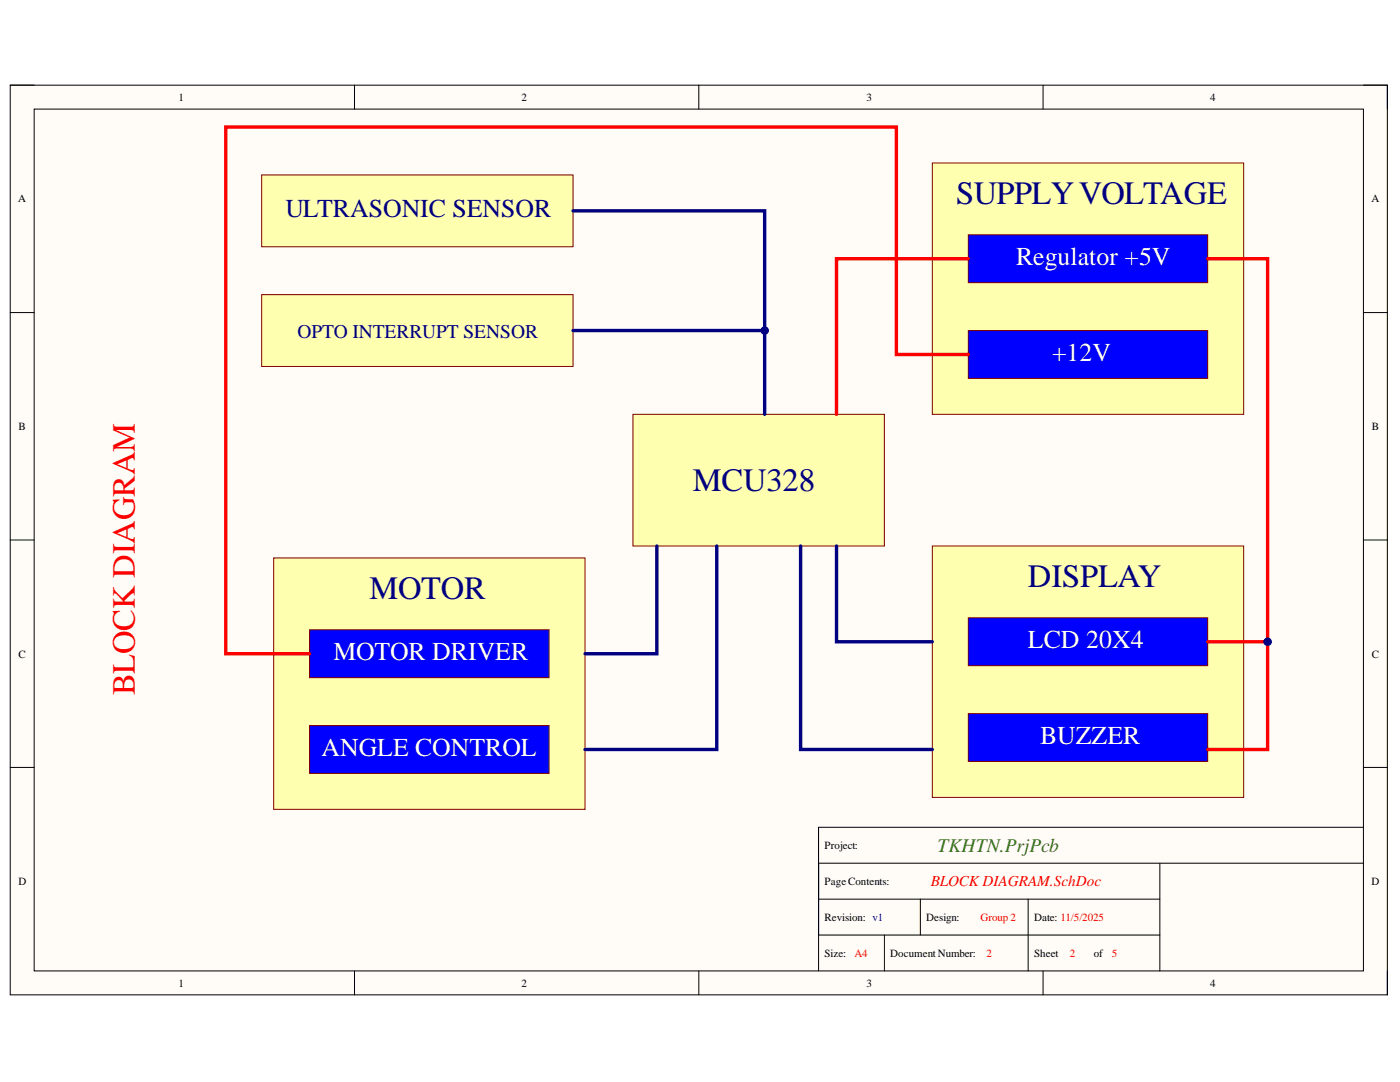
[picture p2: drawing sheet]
<svg xmlns="http://www.w3.org/2000/svg" width="279mm" height="216mm" viewBox="0 0 279 216" stroke-linecap="round" stroke-linejoin="round" font-family="sans-serif">
<path d="M2 17h274.9v181.5h-274.9z" fill-rule="evenodd" fill="#fffcf8"/>
<path d="M2 17h274.9v181.5h-274.9z" fill="none" stroke="#000" stroke-width=".2"/>
<path d="M6.8 21.8h265.3v171.9h-265.3z" fill-rule="evenodd" fill="#fffcf8"/>
<g fill="none" stroke="#000" stroke-width=".2">
<path d="M2 17h4.8M70.7 17v4.8M139.5 17v4.8M208.2 17v4.8M272.1 17h4.8v4.8M6.8 21.8h265.3v171.9h-265.3zM2 62.4h4.8M272.1 62.4h4.8M2 107.8h4.8M272.1 107.8h4.8M2 153.1h4.8M272.1 153.1h4.8"/>
<path d="M163.4 172.2h108.7M163.4 179.4h68.1M183.7 179.4v7.2M205.2 179.4v14.3M231.5 172.2v21.5M272.1 165.1h-108.7v28.6M70.8 193.7v4.8M139.5 193.7v4.8M163.4 186.6h68.1M176.5 186.6v7.1M208.2 193.7v4.8M276.9 193.7v4.8"/>
</g>
<path d="M126.3 82.7h50.2v26.2h-50.2z" fill-rule="evenodd" fill="#ffffb0"/>
<path d="M126.3 82.7h50.2v26.2h-50.2z" fill="none" stroke="#800000" stroke-width=".2"/>
<path d="M52.2 34.9h62.2v14.3h-62.2z" fill-rule="evenodd" fill="#ffffb0"/>
<path d="M52.2 34.9h62.2v14.3h-62.2z" fill="none" stroke="#800000" stroke-width=".2"/>
<path d="M54.6 111.3h62.2v50.2h-62.2z" fill-rule="evenodd" fill="#ffffb0"/>
<path d="M54.6 111.3h62.2v50.2h-62.2z" fill="none" stroke="#800000" stroke-width=".2"/>
<path d="M61.8 125.7h47.8v9.5h-47.8z" fill-rule="evenodd" fill="#00f"/>
<path d="M61.8 125.7h47.8v9.5h-47.8z" fill="none" stroke="#800000" stroke-width=".2"/>
<path d="M61.8 144.8h47.8v9.5h-47.8z" fill-rule="evenodd" fill="#00f"/>
<path d="M61.8 144.8h47.8v9.5h-47.8z" fill="none" stroke="#800000" stroke-width=".2"/>
<path d="M186.1 108.9h62.1v50.2h-62.1z" fill-rule="evenodd" fill="#ffffb0"/>
<path d="M186.1 108.9h62.1v50.2h-62.1z" fill="none" stroke="#800000" stroke-width=".2"/>
<path d="M193.2 123.3h47.8v9.5h-47.8z" fill-rule="evenodd" fill="#00f"/>
<path d="M193.2 123.3h47.8v9.5h-47.8z" fill="none" stroke="#800000" stroke-width=".2"/>
<path d="M193.2 142.4h47.8v9.5h-47.8z" fill-rule="evenodd" fill="#00f"/>
<path d="M193.2 142.4h47.8v9.5h-47.8z" fill="none" stroke="#800000" stroke-width=".2"/>
<path d="M186.1 32.5h62.1v50.2h-62.1z" fill-rule="evenodd" fill="#ffffb0"/>
<path d="M186.1 32.5h62.1v50.2h-62.1z" fill="none" stroke="#800000" stroke-width=".2"/>
<path d="M193.2 46.8h47.8v9.6h-47.8z" fill-rule="evenodd" fill="#00f"/>
<path d="M193.2 46.8h47.8v9.6h-47.8z" fill="none" stroke="#800000" stroke-width=".2"/>
<path d="M193.2 66h47.8v9.5h-47.8z" fill-rule="evenodd" fill="#00f"/>
<path d="M193.2 66h47.8v9.5h-47.8z" fill="none" stroke="#800000" stroke-width=".2"/>
<path d="M52.2 58.8h62.2v14.3h-62.2z" fill-rule="evenodd" fill="#ffffb0"/>
<path d="M52.2 58.8h62.2v14.3h-62.2z" fill="none" stroke="#800000" stroke-width=".2"/>
<path d="M114.4 42.1h38.2v40.6" fill="none" stroke="#000080" stroke-width=".68"/>
<circle cx="152.6" cy="66" r=".72" fill="#000080"/>
<circle cx="152.6" cy="66" r=".72" fill="none" stroke="#000080" stroke-width=".2"/>
<path d="M114.4 66h38.2" fill="none" stroke="#000080" stroke-width=".68"/>
<circle cx="152.6" cy="66" r=".72" fill="#000080"/>
<circle cx="152.6" cy="66" r=".72" fill="none" stroke="#000080" stroke-width=".2"/>
<path d="M131.1 108.9v21.5h-14.3M143 108.9v40.7h-26.2M159.8 108.9v40.7h26.3M166.9 108.9v19.2h19.2" fill="none" stroke="#000080" stroke-width=".68"/>
<path d="M241 51.6h12v76.5h-12" fill="none" stroke="#f00" stroke-width=".68"/>
<circle cx="253" cy="128.1" r=".72" fill="#000080"/>
<circle cx="253" cy="128.1" r=".72" fill="none" stroke="#000080" stroke-width=".2"/>
<path d="M193.2 51.6h-26.3v31.1M253 128.1v21.5h-12" fill="none" stroke="#f00" stroke-width=".68"/>
<circle cx="253" cy="128.1" r=".72" fill="#000080"/>
<circle cx="253" cy="128.1" r=".72" fill="none" stroke="#000080" stroke-width=".2"/>
<path d="M193.2 70.7h-14.3v-45.3h-133.8v105h16.7" fill="none" stroke="#f00" stroke-width=".68"/>
<g font-size="6.5" fill="#000080">
<text x="190.8" y="40.7">SUPPLYVOLTAGE</text>
<text x="138.2" y="98">MCU328</text>
<text x="73.7" y="119.5">MOTOR</text>
<text x="205.1" y="117.1">DISPLAY</text>
</g>
<text font-size="6.5" fill="#f00" x="26.9" y="138.8" transform="rotate(-90 26.9 138.8)">BLOCK DIAGRAM</text>
<text font-size="5.2" fill="#000080" x="57" y="43.4">ULTRASONIC SENSOR</text>
<g font-size="5.2" fill="#fff">
<text x="202.8" y="52.9">Regulator +5V</text>
<text x="210" y="72">+12V</text>
<text x="66.5" y="131.8">MOTOR DRIVER</text>
<text x="205.1" y="129.4">LCD 20X4</text>
<text x="207.6" y="148.5">BUZZER</text>
<text x="64.2" y="150.9">ANGLE CONTROL</text>
</g>
<text font-size="3.9" fill="#000080" x="59.4" y="67.5">OPTO INTERRUPT SENSOR</text>
<text font-size="3.9" fill="#38761d" x="187.1" y="170">TKHTN.PrjPcb</text>
<text font-size="3" fill="#f00" x="185.8" y="176.9">BLOCKDIAGRAM.SchDoc</text>
<g font-size="2.2">
<text x="35.6" y="20.1">1</text>
<text x="104.1" y="20.1">2</text>
<text x="172.9" y="20.1">3</text>
<text x="241.5" y="20.1">4</text>
<text x="3.6" y="40.4">A</text>
<text x="273.7" y="40.4">A</text>
<text x="3.7" y="85.8">B</text>
<text x="273.8" y="85.8">B</text>
<text x="3.7" y="131.2">C</text>
<text x="273.8" y="131.2">C</text>
<text x="164.5" y="169.4">Project:</text>
<text x="3.7" y="176.6">D</text>
<text x="164.5" y="176.6">PageContents:</text>
<text x="273.7" y="176.6">D</text>
<text x="164.5" y="183.7">Revision: v1</text>
<text x="184.8" y="183.7">Design:</text>
<text x="206.4" y="183.7">Date: 11/5/2025</text>
<text x="164.5" y="190.9">Size:</text>
<text x="177.7" y="190.9">Document Number:</text>
<text x="206.4" y="190.9">Sheet</text>
<text x="218.3" y="190.9">of</text>
<text x="35.6" y="196.9">1</text>
<text x="104.1" y="196.9">2</text>
<text x="172.9" y="196.9">3</text>
<text x="241.5" y="196.9">4</text>
</g>
<g font-size="2.2" fill="#f00">
<text x="195.7" y="183.7">Group 2</text>
<text x="170.5" y="190.9">A4</text>
<text x="196.8" y="190.9">2</text>
<text x="213.5" y="190.9">2</text>
<text x="221.9" y="190.9">5</text>
</g>
</svg>
